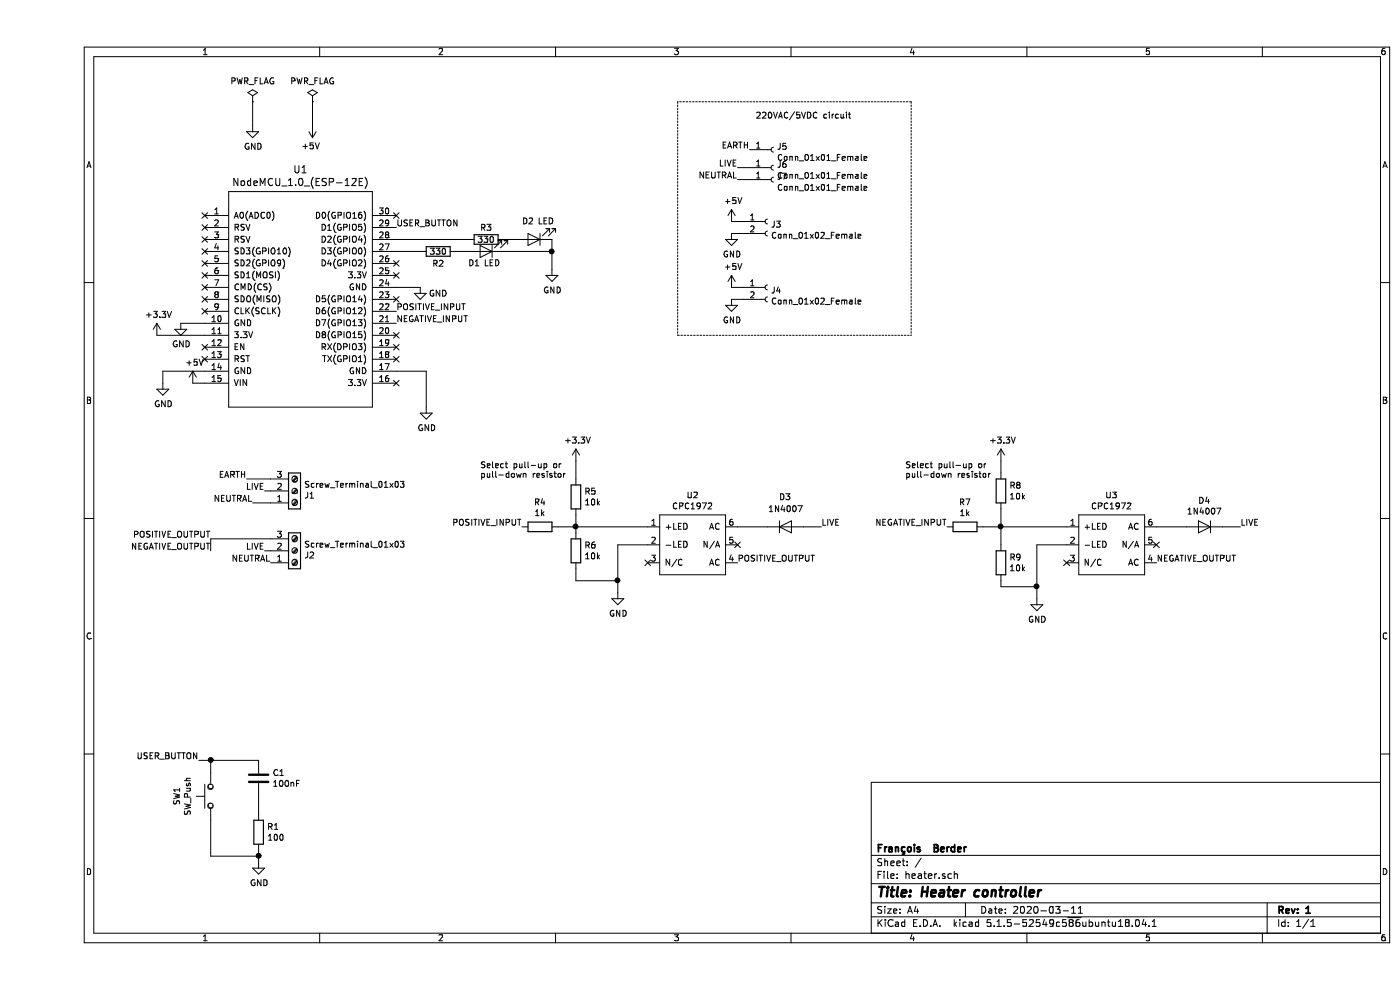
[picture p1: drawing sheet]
EESchema Schematic File Version 4
EELAYER 30 0
EELAYER END
$Descr A4 11693 8268
encoding utf-8
Sheet 1 1
Title "Heater controller"
Date "2020-03-11"
Rev "1"
Comp "François  Berder"
Comment1 ""
Comment2 ""
Comment3 ""
Comment4 ""
$EndDescr
$Comp
L Diode:1N4007 D4
U 1 1
P 9750 4400
F 0 "D4" H 9750 4184 50  0000 C CNN
F 1 "1N4007" H 9750 4275 50  0000 C CNN
F 2 "Diode_THT:D_DO-41_SOD81_P10.16mm_Horizontal" H 9750 4225 50  0001 C CNN
F 3 "http://www.vishay.com/docs/88503/1n4001.pdf" H 9750 4400 50  0001 C CNN
	1    9750 4400
	-1   0    0    1   
$EndComp
$Comp
L Diode:1N4007 D3
U 1 1
P 6250 4400
F 0 "D3" H 6300 4650 50  0000 R CNN
F 1 "1N4007" H 6400 4550 50  0000 R CNN
F 2 "Diode_THT:D_DO-41_SOD81_P10.16mm_Horizontal" H 6250 4225 50  0001 C CNN
F 3 "http://www.vishay.com/docs/88503/1n4001.pdf" H 6250 4400 50  0001 C CNN
	1    6250 4400
	1    0    0    -1  
$EndComp
$Comp
L Connector:Screw_Terminal_01x03 J2
U 1 1
P 2150 4600
F 0 "J2" H 2230 4642 50  0000 L CNN
F 1 "Screw_Terminal_01x03" H 2230 4551 50  0000 L CNN
F 2 "TerminalBlock_Phoenix:TerminalBlock_Phoenix_MKDS-3-3-5.08_1x03_P5.08mm_Horizontal" H 2150 4600 50  0001 C CNN
F 3 "~" H 2150 4600 50  0001 C CNN
	1    2150 4600
	1    0    0    1   
$EndComp
$Comp
L IXYS:CPC1972 U2
U 1 1
P 5450 5050
F 0 "U2" H 5475 5965 50  0000 C CNN
F 1 "CPC1972" H 5475 5874 50  0000 C CNN
F 2 "Package_SO_J-Lead:TSOC-6_3.76x3.94mm_P1.27mm" H 5450 5050 50  0001 C CNN
F 3 "" H 5450 5050 50  0001 C CNN
	1    5450 5050
	1    0    0    -1  
$EndComp
$Comp
L IXYS:CPC1972 U3
U 1 1
P 8950 5050
F 0 "U3" H 8975 5965 50  0000 C CNN
F 1 "CPC1972" H 8975 5874 50  0000 C CNN
F 2 "Package_SO_J-Lead:TSOC-6_3.76x3.94mm_P1.27mm" H 8950 5050 50  0001 C CNN
F 3 "" H 8950 5050 50  0001 C CNN
	1    8950 5050
	1    0    0    -1  
$EndComp
Wire Wire Line
	1950 4100 1900 4100
Text Label 1900 4100 2    50   ~ 0
LIVE
Text Label 1800 4200 2    50   ~ 0
NEUTRAL
Text Label 6550 4400 0    50   ~ 0
LIVE
Wire Wire Line
	5850 4400 6100 4400
Wire Wire Line
	6400 4400 6550 4400
Wire Wire Line
	9350 4400 9600 4400
Text Label 10050 4400 0    50   ~ 0
LIVE
Wire Wire Line
	10050 4400 9900 4400
Text Label 5850 4700 0    50   ~ 0
POSITIVE_OUTPUT
Text Label 9350 4700 0    50   ~ 0
NEGATIVE_OUTPUT
NoConn ~ 9350 4550
NoConn ~ 5850 4550
NoConn ~ 5100 4700
NoConn ~ 8600 4700
$Comp
L Device:R R4
U 1 1
P 4200 4400
F 0 "R4" V 3993 4400 50  0000 C CNN
F 1 "1k" V 4084 4400 50  0000 C CNN
F 2 "Resistor_THT:R_Axial_DIN0309_L9.0mm_D3.2mm_P12.70mm_Horizontal" V 4130 4400 50  0001 C CNN
F 3 "~" H 4200 4400 50  0001 C CNN
	1    4200 4400
	0    1    1    0   
$EndComp
$Comp
L power:GND #PWR016
U 1 1
P 8350 5000
F 0 "#PWR016" H 8350 4750 50  0001 C CNN
F 1 "GND" H 8355 4827 50  0000 C CNN
F 2 "" H 8350 5000 50  0001 C CNN
F 3 "" H 8350 5000 50  0001 C CNN
	1    8350 5000
	1    0    0    -1  
$EndComp
Wire Wire Line
	8600 4550 8350 4550
Wire Wire Line
	8350 4550 8350 4900
$Comp
L power:GND #PWR012
U 1 1
P 4850 4950
F 0 "#PWR012" H 4850 4700 50  0001 C CNN
F 1 "GND" H 4855 4777 50  0000 C CNN
F 2 "" H 4850 4950 50  0001 C CNN
F 3 "" H 4850 4950 50  0001 C CNN
	1    4850 4950
	1    0    0    -1  
$EndComp
Wire Wire Line
	5100 4550 4850 4550
Text Label 4050 4400 2    50   ~ 0
POSITIVE_INPUT
Text Label 1450 4600 2    50   ~ 0
NEGATIVE_OUTPUT
Text Label 1450 4500 2    50   ~ 0
POSITIVE_OUTPUT
$Comp
L power:GND #PWR09
U 1 1
P 3250 3400
F 0 "#PWR09" H 3250 3150 50  0001 C CNN
F 1 "GND" H 3255 3227 50  0000 C CNN
F 2 "" H 3250 3400 50  0001 C CNN
F 3 "" H 3250 3400 50  0001 C CNN
	1    3250 3400
	1    0    0    -1  
$EndComp
$Comp
L power:GND #PWR02
U 1 1
P 1050 3200
F 0 "#PWR02" H 1050 2950 50  0001 C CNN
F 1 "GND" H 1055 3027 50  0000 C CNN
F 2 "" H 1050 3200 50  0001 C CNN
F 3 "" H 1050 3200 50  0001 C CNN
	1    1050 3200
	1    0    0    -1  
$EndComp
Wire Wire Line
	1050 3100 1400 3100
$Comp
L power:GND #PWR08
U 1 1
P 3200 2400
F 0 "#PWR08" H 3200 2150 50  0001 C CNN
F 1 "GND" H 3350 2350 50  0000 C CNN
F 2 "" H 3200 2400 50  0001 C CNN
F 3 "" H 3200 2400 50  0001 C CNN
	1    3200 2400
	1    0    0    -1  
$EndComp
Wire Wire Line
	3200 2400 3000 2400
Text Label 3000 2700 0    50   ~ 0
NEGATIVE_INPUT
$Comp
L power:GND #PWR03
U 1 1
P 1200 2700
F 0 "#PWR03" H 1200 2450 50  0001 C CNN
F 1 "GND" H 1205 2527 50  0000 C CNN
F 2 "" H 1200 2700 50  0001 C CNN
F 3 "" H 1200 2700 50  0001 C CNN
	1    1200 2700
	1    0    0    -1  
$EndComp
Wire Wire Line
	1400 2700 1200 2700
NoConn ~ 1400 2000
NoConn ~ 1400 1900
NoConn ~ 1400 1800
NoConn ~ 1400 2300
NoConn ~ 1400 2400
NoConn ~ 1400 2500
NoConn ~ 1400 2600
NoConn ~ 3000 1800
NoConn ~ 1400 2900
$Comp
L Connector:Screw_Terminal_01x03 J1
U 1 1
P 2150 4100
F 0 "J1" H 2230 4142 50  0000 L CNN
F 1 "Screw_Terminal_01x03" H 2230 4051 50  0000 L CNN
F 2 "TerminalBlock_Phoenix:TerminalBlock_Phoenix_MKDS-3-3-5.08_1x03_P5.08mm_Horizontal" H 2150 4100 50  0001 C CNN
F 3 "~" H 2150 4100 50  0001 C CNN
	1    2150 4100
	1    0    0    1   
$EndComp
Wire Wire Line
	1400 3200 1300 3200
$Comp
L Device:R R6
U 1 1
P 4500 4600
F 0 "R6" H 4570 4646 50  0000 L CNN
F 1 "10k" H 4570 4555 50  0000 L CNN
F 2 "Resistor_THT:R_Axial_DIN0309_L9.0mm_D3.2mm_P12.70mm_Horizontal" V 4430 4600 50  0001 C CNN
F 3 "~" H 4500 4600 50  0001 C CNN
	1    4500 4600
	1    0    0    -1  
$EndComp
$Comp
L Device:R R9
U 1 1
P 8050 4700
F 0 "R9" H 8120 4746 50  0000 L CNN
F 1 "10k" H 8120 4655 50  0000 L CNN
F 2 "Resistor_THT:R_Axial_DIN0309_L9.0mm_D3.2mm_P12.70mm_Horizontal" V 7980 4700 50  0001 C CNN
F 3 "~" H 8050 4700 50  0001 C CNN
	1    8050 4700
	1    0    0    -1  
$EndComp
Text Label 7600 4400 2    50   ~ 0
NEGATIVE_INPUT
$Comp
L Device:R R7
U 1 1
P 7750 4400
F 0 "R7" V 7543 4400 50  0000 C CNN
F 1 "1k" V 7634 4400 50  0000 C CNN
F 2 "Resistor_THT:R_Axial_DIN0309_L9.0mm_D3.2mm_P12.70mm_Horizontal" V 7680 4400 50  0001 C CNN
F 3 "~" H 7750 4400 50  0001 C CNN
	1    7750 4400
	0    1    1    0   
$EndComp
Wire Wire Line
	7900 4400 8050 4400
Wire Wire Line
	8050 4550 8050 4400
Connection ~ 8050 4400
Wire Wire Line
	8050 4400 8600 4400
Wire Wire Line
	4500 4750 4500 4850
Wire Wire Line
	4500 4450 4500 4400
Wire Wire Line
	4500 4400 4350 4400
Connection ~ 4500 4400
Wire Wire Line
	4500 4400 5100 4400
Wire Wire Line
	1050 3100 1050 3200
$Comp
L power:GND #PWR05
U 1 1
P 1800 1050
F 0 "#PWR05" H 1800 800 50  0001 C CNN
F 1 "GND" H 1805 877 50  0000 C CNN
F 2 "" H 1800 1050 50  0001 C CNN
F 3 "" H 1800 1050 50  0001 C CNN
	1    1800 1050
	1    0    0    -1  
$EndComp
$Comp
L power:PWR_FLAG #FLG01
U 1 1
P 1800 850
F 0 "#FLG01" H 1800 925 50  0001 C CNN
F 1 "PWR_FLAG" H 1800 1023 50  0000 C CNN
F 2 "" H 1800 850 50  0001 C CNN
F 3 "~" H 1800 850 50  0001 C CNN
	1    1800 850 
	1    0    0    -1  
$EndComp
Wire Wire Line
	1800 1050 1800 850 
Wire Wire Line
	1900 4600 1950 4600
Wire Wire Line
	8050 4850 8050 4900
Wire Wire Line
	8050 4900 8350 4900
Connection ~ 8350 4900
Wire Wire Line
	8350 4900 8350 5000
Wire Wire Line
	4500 4850 4850 4850
Wire Wire Line
	4850 4550 4850 4850
Connection ~ 4850 4850
Wire Wire Line
	4850 4850 4850 4950
$Comp
L power:PWR_FLAG #FLG02
U 1 1
P 2300 850
F 0 "#FLG02" H 2300 925 50  0001 C CNN
F 1 "PWR_FLAG" H 2300 1023 50  0000 C CNN
F 2 "" H 2300 850 50  0001 C CNN
F 3 "~" H 2300 850 50  0001 C CNN
	1    2300 850 
	1    0    0    -1  
$EndComp
$Comp
L power:+5V #PWR07
U 1 1
P 2300 1050
F 0 "#PWR07" H 2300 900 50  0001 C CNN
F 1 "+5V" H 2315 1223 50  0000 C CNN
F 2 "" H 2300 1050 50  0001 C CNN
F 3 "" H 2300 1050 50  0001 C CNN
	1    2300 1050
	-1   0    0    1   
$EndComp
Wire Wire Line
	2300 850  2300 1050
$Comp
L power:+5V #PWR04
U 1 1
P 1300 3200
F 0 "#PWR04" H 1300 3050 50  0001 C CNN
F 1 "+5V" H 1315 3373 50  0000 C CNN
F 2 "" H 1300 3200 50  0001 C CNN
F 3 "" H 1300 3200 50  0001 C CNN
	1    1300 3200
	1    0    0    -1  
$EndComp
Wire Wire Line
	3250 3400 3250 3100
Wire Wire Line
	3250 3100 3000 3100
$Comp
L power:+3.3V #PWR01
U 1 1
P 1000 2800
F 0 "#PWR01" H 1000 2650 50  0001 C CNN
F 1 "+3.3V" H 1015 2973 50  0000 C CNN
F 2 "" H 1000 2800 50  0001 C CNN
F 3 "" H 1000 2800 50  0001 C CNN
	1    1000 2800
	1    0    0    -1  
$EndComp
Wire Wire Line
	1400 2800 1000 2800
NoConn ~ 3000 2300
NoConn ~ 3000 3200
$Comp
L Device:LED D2
U 1 1
P 4150 2000
F 0 "D2" H 4200 1850 50  0000 C CNN
F 1 "LED" H 4050 1850 50  0000 C CNN
F 2 "LED_THT:LED_D3.0mm_Horizontal_O3.81mm_Z2.0mm" H 4150 2000 50  0001 C CNN
F 3 "~" H 4150 2000 50  0001 C CNN
	1    4150 2000
	-1   0    0    1   
$EndComp
$Comp
L Device:R R3
U 1 1
P 3750 2000
F 0 "R3" V 3650 2000 50  0000 C CNN
F 1 "330" V 3750 2000 50  0000 C CNN
F 2 "Resistor_THT:R_Axial_DIN0309_L9.0mm_D3.2mm_P12.70mm_Horizontal" V 3680 2000 50  0001 C CNN
F 3 "~" H 3750 2000 50  0001 C CNN
	1    3750 2000
	0    1    1    0   
$EndComp
$Comp
L power:GND #PWR010
U 1 1
P 4300 2250
F 0 "#PWR010" H 4300 2000 50  0001 C CNN
F 1 "GND" H 4305 2077 50  0000 C CNN
F 2 "" H 4300 2250 50  0001 C CNN
F 3 "" H 4300 2250 50  0001 C CNN
	1    4300 2250
	1    0    0    -1  
$EndComp
Wire Wire Line
	3500 2100 3600 2100
$Comp
L Device:R R2
U 1 1
P 3350 2100
F 0 "R2" V 3450 2100 50  0000 C CNN
F 1 "330" V 3350 2100 50  0000 C CNN
F 2 "Resistor_THT:R_Axial_DIN0309_L9.0mm_D3.2mm_P12.70mm_Horizontal" V 3280 2100 50  0001 C CNN
F 3 "~" H 3350 2100 50  0001 C CNN
	1    3350 2100
	0    1    1    0   
$EndComp
$Comp
L Device:LED D1
U 1 1
P 3750 2100
F 0 "D1" H 3850 2200 50  0000 C CNN
F 1 "LED" H 3700 2200 50  0000 C CNN
F 2 "LED_THT:LED_D3.0mm_Horizontal_O3.81mm_Z2.0mm" H 3750 2100 50  0001 C CNN
F 3 "~" H 3750 2100 50  0001 C CNN
	1    3750 2100
	-1   0    0    1   
$EndComp
Text Label 3000 2600 0    50   ~ 0
POSITIVE_INPUT
Wire Wire Line
	3200 2100 3000 2100
NoConn ~ 1400 2200
$Comp
L Switch:SW_Push SW1
U 1 1
P 1450 6650
F 0 "SW1" H 1450 6935 50  0000 C CNN
F 1 "SW_Push" H 1450 6844 50  0000 C CNN
F 2 "Button_Switch:SW_Tactile_SKHH_Angled" H 1450 6850 50  0001 C CNN
F 3 "~" H 1450 6850 50  0001 C CNN
	1    1450 6650
	0    -1   -1   0   
$EndComp
$Comp
L Device:C C1
U 1 1
P 1850 6500
F 0 "C1" H 1965 6546 50  0000 L CNN
F 1 "100nF" H 1965 6455 50  0000 L CNN
F 2 "Capacitor_THT:C_Disc_D5.0mm_W2.5mm_P5.00mm" H 1888 6350 50  0001 C CNN
F 3 "~" H 1850 6500 50  0001 C CNN
	1    1850 6500
	1    0    0    -1  
$EndComp
$Comp
L Device:R R1
U 1 1
P 1850 6950
F 0 "R1" H 1920 6996 50  0000 L CNN
F 1 "100" H 1920 6905 50  0000 L CNN
F 2 "Resistor_THT:R_Axial_DIN0309_L9.0mm_D3.2mm_P12.70mm_Horizontal" V 1780 6950 50  0001 C CNN
F 3 "~" H 1850 6950 50  0001 C CNN
	1    1850 6950
	1    0    0    -1  
$EndComp
$Comp
L power:GND #PWR06
U 1 1
P 1850 7200
F 0 "#PWR06" H 1850 6950 50  0001 C CNN
F 1 "GND" H 1855 7027 50  0000 C CNN
F 2 "" H 1850 7200 50  0001 C CNN
F 3 "" H 1850 7200 50  0001 C CNN
	1    1850 7200
	1    0    0    -1  
$EndComp
Wire Wire Line
	1850 7100 1850 7150
Wire Wire Line
	1850 6650 1850 6800
Text Label 1350 6350 2    50   ~ 0
USER_BUTTON
Text Label 3000 1900 0    50   ~ 0
USER_BUTTON
NoConn ~ 3000 2200
NoConn ~ 3000 2800
Wire Wire Line
	3900 2100 4300 2100
Wire Wire Line
	4300 2000 4300 2100
Wire Wire Line
	4000 2000 3900 2000
Wire Wire Line
	3600 2000 3000 2000
Text Label 5850 1400 2    50   ~ 0
LIVE
$Comp
L power:+5V #PWR013
U 1 1
P 5800 1850
F 0 "#PWR013" H 5800 1700 50  0001 C CNN
F 1 "+5V" H 5815 2023 50  0000 C CNN
F 2 "" H 5800 1850 50  0001 C CNN
F 3 "" H 5800 1850 50  0001 C CNN
	1    5800 1850
	1    0    0    -1  
$EndComp
$Comp
L power:GND #PWR014
U 1 1
P 5800 1950
F 0 "#PWR014" H 5800 1700 50  0001 C CNN
F 1 "GND" H 5805 1777 50  0000 C CNN
F 2 "" H 5800 1950 50  0001 C CNN
F 3 "" H 5800 1950 50  0001 C CNN
	1    5800 1950
	1    0    0    -1  
$EndComp
$Comp
L Connector:Conn_01x02_Female J3
U 1 1
P 6100 1850
F 0 "J3" H 6128 1826 50  0000 L CNN
F 1 "Conn_01x02_Female" H 6128 1735 50  0000 L CNN
F 2 "Connector_PinHeader_2.54mm:PinHeader_1x02_P2.54mm_Vertical" H 6100 1850 50  0001 C CNN
F 3 "~" H 6100 1850 50  0001 C CNN
	1    6100 1850
	1    0    0    -1  
$EndComp
Wire Wire Line
	5900 1850 5800 1850
Wire Wire Line
	5800 1950 5900 1950
Wire Wire Line
	5950 1400 5850 1400
Text Label 5850 1500 2    50   ~ 0
NEUTRAL
Wire Wire Line
	5850 1500 5950 1500
Wire Wire Line
	1350 6350 1450 6350
Wire Wire Line
	1450 6450 1450 6350
Connection ~ 1450 6350
Wire Wire Line
	1450 6350 1850 6350
Wire Wire Line
	1450 6850 1450 7150
Wire Wire Line
	1450 7150 1850 7150
Connection ~ 1850 7150
Wire Wire Line
	1850 7150 1850 7200
$Comp
L Device:R R5
U 1 1
P 4500 4150
F 0 "R5" H 4570 4196 50  0000 L CNN
F 1 "10k" H 4570 4105 50  0000 L CNN
F 2 "Resistor_THT:R_Axial_DIN0309_L9.0mm_D3.2mm_P12.70mm_Horizontal" V 4430 4150 50  0001 C CNN
F 3 "~" H 4500 4150 50  0001 C CNN
	1    4500 4150
	1    0    0    -1  
$EndComp
Wire Wire Line
	4500 4300 4500 4400
$Comp
L power:+3.3V #PWR011
U 1 1
P 4500 3850
F 0 "#PWR011" H 4500 3700 50  0001 C CNN
F 1 "+3.3V" H 4515 4023 50  0000 C CNN
F 2 "" H 4500 3850 50  0001 C CNN
F 3 "" H 4500 3850 50  0001 C CNN
	1    4500 3850
	1    0    0    -1  
$EndComp
Wire Wire Line
	4500 3850 4500 4000
$Comp
L Device:R R8
U 1 1
P 8050 4100
F 0 "R8" H 8120 4146 50  0000 L CNN
F 1 "10k" H 8120 4055 50  0000 L CNN
F 2 "Resistor_THT:R_Axial_DIN0309_L9.0mm_D3.2mm_P12.70mm_Horizontal" V 7980 4100 50  0001 C CNN
F 3 "~" H 8050 4100 50  0001 C CNN
	1    8050 4100
	1    0    0    -1  
$EndComp
$Comp
L power:+3.3V #PWR015
U 1 1
P 8050 3850
F 0 "#PWR015" H 8050 3700 50  0001 C CNN
F 1 "+3.3V" H 8065 4023 50  0000 C CNN
F 2 "" H 8050 3850 50  0001 C CNN
F 3 "" H 8050 3850 50  0001 C CNN
	1    8050 3850
	1    0    0    -1  
$EndComp
Wire Wire Line
	8050 4250 8050 4400
Wire Wire Line
	8050 3850 8050 3950
Text Notes 7250 4000 0    50   ~ 0
Select pull-up or \npull-down resistor
Text Notes 3700 4000 0    50   ~ 0
Select pull-up or \npull-down resistor
Wire Notes Line
	7300 850  5350 850 
Text Notes 6000 1000 0    50   ~ 0
220VAC/5VDC circuit
NoConn ~ 3000 2900
NoConn ~ 3000 3000
NoConn ~ 1400 2100
NoConn ~ 1400 3000
Text Label 1900 4600 2    50   ~ 0
LIVE
Text Label 1950 4700 2    50   ~ 0
NEUTRAL
Wire Wire Line
	1800 4200 1950 4200
$Comp
L ESP8266:NodeMCU_1.0_(ESP-12E) U1
U 1 1
P 2200 2500
F 0 "U1" H 2200 3587 60  0000 C CNN
F 1 "NodeMCU_1.0_(ESP-12E)" H 2200 3481 60  0000 C CNN
F 2 "nodemcu:NodeMCU" H 1600 1650 60  0001 C CNN
F 3 "" H 1600 1650 60  0000 C CNN
	1    2200 2500
	1    0    0    -1  
$EndComp
Connection ~ 4300 2100
Wire Wire Line
	4300 2100 4300 2250
NoConn ~ 3000 2500
$Comp
L power:+5V #PWR0101
U 1 1
P 5800 2400
F 0 "#PWR0101" H 5800 2250 50  0001 C CNN
F 1 "+5V" H 5815 2573 50  0000 C CNN
F 2 "" H 5800 2400 50  0001 C CNN
F 3 "" H 5800 2400 50  0001 C CNN
	1    5800 2400
	1    0    0    -1  
$EndComp
$Comp
L power:GND #PWR0102
U 1 1
P 5800 2500
F 0 "#PWR0102" H 5800 2250 50  0001 C CNN
F 1 "GND" H 5805 2327 50  0000 C CNN
F 2 "" H 5800 2500 50  0001 C CNN
F 3 "" H 5800 2500 50  0001 C CNN
	1    5800 2500
	1    0    0    -1  
$EndComp
$Comp
L Connector:Conn_01x02_Female J4
U 1 1
P 6100 2400
F 0 "J4" H 6128 2376 50  0000 L CNN
F 1 "Conn_01x02_Female" H 6128 2285 50  0000 L CNN
F 2 "Connector_PinHeader_2.54mm:PinHeader_1x02_P2.54mm_Vertical" H 6100 2400 50  0001 C CNN
F 3 "~" H 6100 2400 50  0001 C CNN
	1    6100 2400
	1    0    0    -1  
$EndComp
Wire Wire Line
	5900 2400 5800 2400
Wire Wire Line
	5800 2500 5900 2500
Wire Notes Line
	5350 2800 7300 2800
Wire Notes Line
	7300 850  7300 2800
Wire Notes Line
	5350 850  5350 2800
$Comp
L Connector:Conn_01x01_Female J7
U 1 1
P 6150 1500
F 0 "J7" H 6178 1526 50  0000 L CNN
F 1 "Conn_01x01_Female" H 6178 1435 50  0000 L CNN
F 2 "Connector_PinHeader_2.54mm:PinHeader_1x01_P2.54mm_Vertical" H 6150 1500 50  0001 C CNN
F 3 "~" H 6150 1500 50  0001 C CNN
	1    6150 1500
	1    0    0    -1  
$EndComp
$Comp
L Connector:Conn_01x01_Female J6
U 1 1
P 6150 1400
F 0 "J6" H 6178 1426 50  0000 L CNN
F 1 "Conn_01x01_Female" H 6178 1335 50  0000 L CNN
F 2 "Connector_PinHeader_2.54mm:PinHeader_1x01_P2.54mm_Vertical" H 6150 1400 50  0001 C CNN
F 3 "~" H 6150 1400 50  0001 C CNN
	1    6150 1400
	1    0    0    -1  
$EndComp
Text Label 5950 1250 2    50   ~ 0
EARTH
$Comp
L Connector:Conn_01x01_Female J5
U 1 1
P 6150 1250
F 0 "J5" H 6178 1276 50  0000 L CNN
F 1 "Conn_01x01_Female" H 6178 1185 50  0000 L CNN
F 2 "Connector_PinHeader_2.54mm:PinHeader_1x01_P2.54mm_Vertical" H 6150 1250 50  0001 C CNN
F 3 "~" H 6150 1250 50  0001 C CNN
	1    6150 1250
	1    0    0    -1  
$EndComp
Text Label 1750 4000 2    50   ~ 0
EARTH
Wire Wire Line
	1950 4000 1750 4000
Wire Wire Line
	1450 4600 1450 4500
Wire Wire Line
	1450 4500 1950 4500
$EndSCHEMATC
